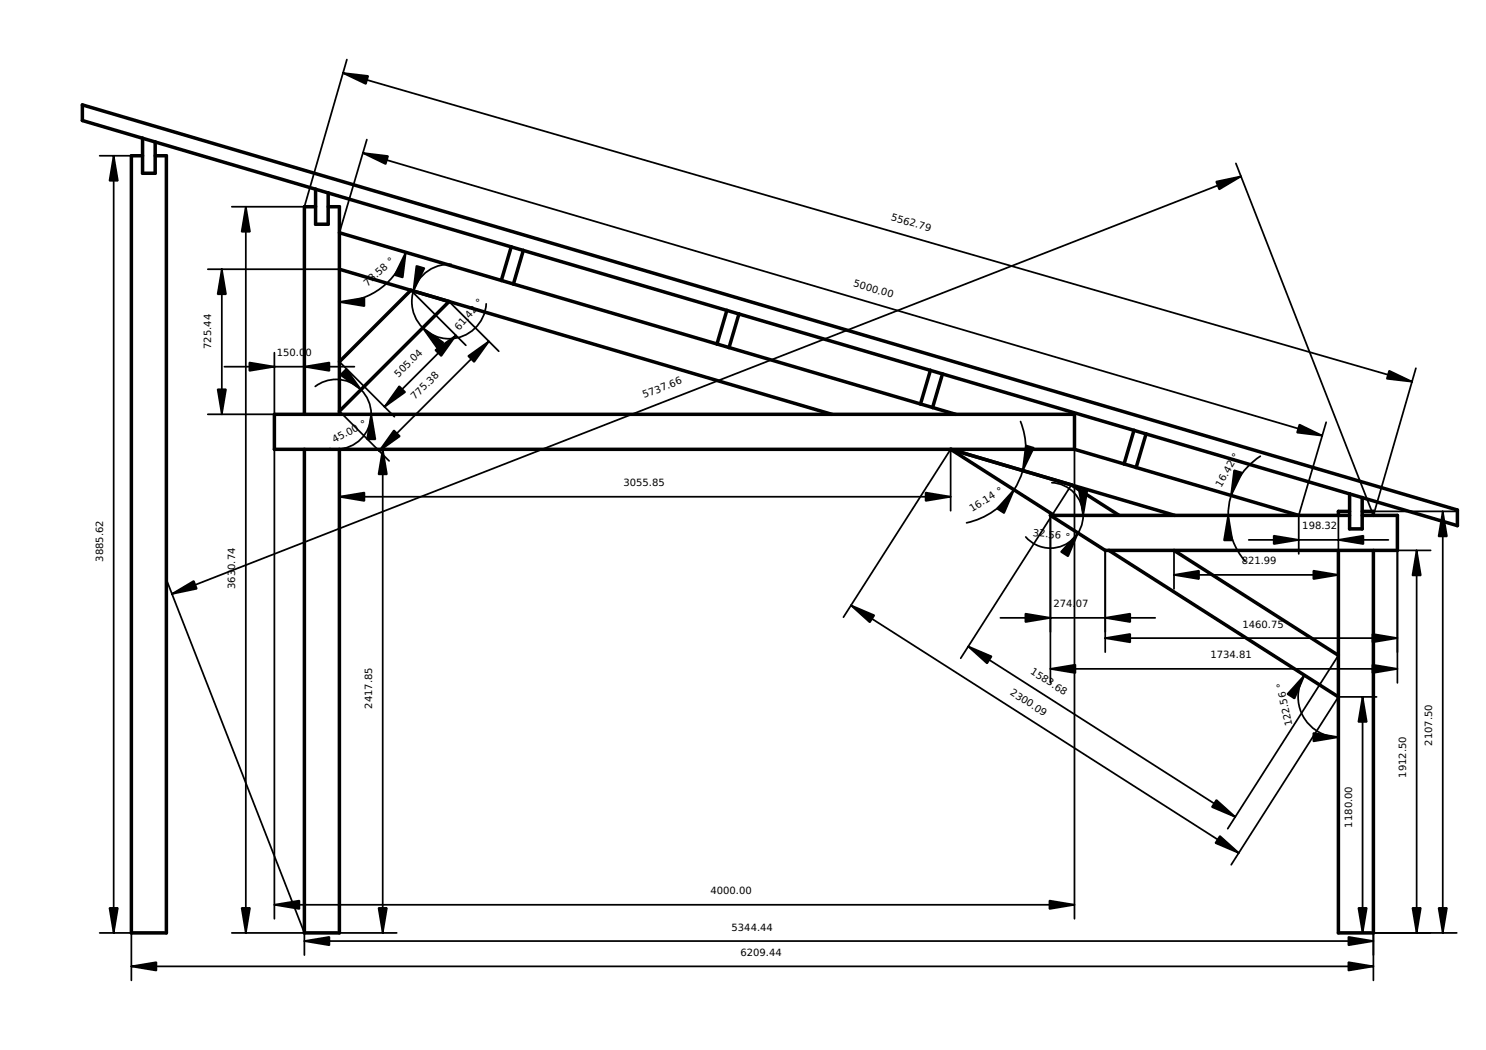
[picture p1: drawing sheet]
<svg xmlns="http://www.w3.org/2000/svg" width="297mm" height="210mm" viewBox="0 0 297 210" stroke-linecap="round" stroke-linejoin="round" font-family="sans-serif">
<path d="M153.9 103.7h.1" fill="none" stroke="#000" stroke-width=".2"/>
<g fill="#fff">
<path d="M54.8 82.8h160v7h-160z" fill-rule="evenodd"/>
<path d="M67.8 82.2l22-21.9 76.5 22.5h-98.5z" fill-rule="evenodd"/>
<path d="M26.3 31.1h2.2v3.5h2.5v-3.5h2.3v155.4h-7z" fill-rule="evenodd"/>
<path d="M16.5 21l274.8 81v3.1l-274.8-81z" fill-rule="evenodd"/>
</g>
<path d="M153.9 103.7h.1" fill="none" stroke="#000" stroke-width=".2"/>
<g fill="#fff">
<path d="M234.7 110h32.8v21z"/>
<path d="M67.8 53.8l14.3 4.2-14.3 14.3z"/>
<path d="M214.2 96.9l20.6 6.1h-11.1z"/>
<path d="M67.8 46.5l123.2 36.3h-24.7l-76.5-22.5-22-6.5z" fill-rule="evenodd"/>
<path d="M60.8 89.8h7v96.7h-7z" fill-rule="evenodd"/>
<path d="M267.5 110h7v76.5h-7z" fill-rule="evenodd"/>
<path d="M210 103h59.8v2.7h2.5v-2.7h7v7h-58.4z" fill-rule="evenodd"/>
<path d="M190 89.8h24.8l44.8 13.2h-24.8z" fill-rule="evenodd"/>
<path d="M221.7 110h13l32.8 21v8.3z" fill-rule="evenodd"/>
<path d="M104.6 50.1l40.7 12-2 6.7-40.7-12z" fill-rule="evenodd"/>
<path d="M229.1 86.7l40.7 12v3.5h-2.3v.8h-7.9l-32.5-9.5z" fill-rule="evenodd"/>
<path d="M60.8 41.3h2.3v3.5h2.5v-3.5h2.2v41.5h-7z" fill-rule="evenodd"/>
<path d="M147.7 62.8l38.3 11.2-2 6.8-38.3-11.3z" fill-rule="evenodd"/>
<path d="M65.6 38.6l36.6 10.8-2 6.7-32.4-9.6v-5.2h-2.2z" fill-rule="evenodd"/>
<path d="M188.4 74.8l38.3 11.2-2 6.7-9.9-2.9v-7h-23.8l-4.6-1.3z" fill-rule="evenodd"/>
<path d="M67.8 72.3l14.3-14.3 7.7 2.3-22 21.9z" fill-rule="evenodd"/>
<path d="M190 89.8l24.2 7.1 9.5 6.1h-13z" fill-rule="evenodd"/>
<path d="M145.3 62.1l2.4 .7-2 6.7-2.4-.7z" fill-rule="evenodd"/>
<path d="M186 74l2.4 .8-2 6.7-2.4-.7z" fill-rule="evenodd"/>
<path d="M226.7 86l2.4 .7-2 6.8-2.4-.8z" fill-rule="evenodd"/>
<path d="M102.2 49.4l2.4 .7-2 6.7-2.4-.7z" fill-rule="evenodd"/>
<path d="M269.8 98.7l2.5 .8v6.2h-2.5z" fill-rule="evenodd"/>
<path d="M63.1 37.8l2.5 .8v6.2h-2.5z" fill-rule="evenodd"/>
<path d="M28.5 27.6l2.5 .8v6.2h-2.5z" fill-rule="evenodd"/>
<path d="M272.3 102.2h2.2v.8h-2.2z" fill-rule="evenodd"/>
<path d="M267.5 102.2h2.3v.8h-2.3z" fill-rule="evenodd"/>
</g>
<g fill="none" stroke="#000" stroke-width=".7">
<path d="M28.5 31.1h-2.2v155.4h7v-155.4h-2.3M28.5 27.6v7h2.5v-6.2M63.1 37.8l-46.6-13.7v-3.1l274.8 81v3.1l-21.5-6.4M63.1 37.8l39.1 11.6M63.1 37.8v7h2.5v-6.2M63.1 41.3h-2.3v41.5M65.6 41.3h2.2v41.5M67.8 46.5l32.4 9.6M67.8 53.8l98.5 29M82.1 58l-14.3 14.3M100.2 56.1l2.4 .7M102.2 49.4l-2 6.7"/>
<path d="M102.2 49.4l2.4 .7M102.6 56.8l43.1 12.7M104.6 50.1l-2 6.7M104.6 50.1l43.1 12.7M89.8 60.3l-22 21.9M145.3 62.1l-2 6.7M145.7 69.5l40.7 12M147.7 62.8l40.7 12M147.7 62.8l-2 6.7M186 74l-2 6.8M188.4 74.8l-2 6.7M188.4 74.8l38.3 11.2"/>
<path d="M54.8 82.8h160v7h-160zM60.8 89.8v96.7h7v-96.7M186.4 81.5l4.6 1.3M214.2 96.9l9.5 6.1M214.8 89.8l44.8 13.2M226.7 86l43.1 12.7M226.7 86l-2 6.7M229.1 86.7l-2 6.8M269.8 98.7v7h2.5v-6.2M210.7 103l-20.7-13.2 44.8 13.2M221.7 110l45.8 29.3M234.7 110l32.8 21"/>
<path d="M267.5 110v76.5h7v-76.5M269.8 102.2h-2.3v.8M269.8 103h-59.8l10.9 7h58.4v-7h-7M272.3 102.2h2.2v.8"/>
</g>
<path d="M153.9 103.7h.1" fill="none" stroke="#000" stroke-width=".2"/>
<g fill="none" stroke="#000" stroke-width=".35">
<path d="M68.6 14.6l213.6 61.7M69.3 11.9l-8.5 29.4h-14.5M19.9 31.1h6.4M22.7 31.1v155.4M72.5 30.6l191.8 56.5M73.3 27.9l-5.5 18.6M247 32.7l27.5 70.3 8.5-29.4M248.1 35.3l-213.7 83.4M41.5 53.8h26.3M44.3 53.8v29M49.1 41.3v145.2M67.8 57.6v25.2h-26.3"/>
<path d="M78.4 49.6l21.8 6.5M79.9 57.4l5.4 1.6M81.1 50.4a13.8 13.8 0 0 1-13.3 10M82.1 58l11 11M90.2 52.9a7.4 7.4 0 0 0-7.9 6.9 7.4 7.4 0 0 0 7 7.9 7.4 7.4 0 0 0 7.9-7M44.9 73.3h25.9M54.8 70.5v12.3M60.8 70.5v12.3M63 77.3a7 7 0 0 1 11 4 7 7 0 0 1-8.1 8.4M67.8 72.3l11 11M91.1 67l-14.2 14.3M97.7 68.2l-21.9 22"/>
<path d="M99.7 70.2l-9.9-9.9-22 21.9 10 9.9M54.8 89.8v93.9M67.8 99.3h122.2M71.4 82.8h143.4M76.5 89.8v96.7M79.3 89.8h-11.5v12.3M200.3 96.4l10.4 6.6M201.8 93.3l12.4 3.6-22.2 34.7M204 84.3a15 15 0 0 1-10.8 20.2M210.3 96.5a6.5 6.5 0 0 1 5.6 9.4 6.5 6.5 0 0 1-10.9 1.4M214.8 89.8v93.9M227.1 93.5l21.7 6.3"/>
<path d="M251.9 91.2a14.1 14.1 0 0 0-3 21M265.1 84.4l-5.5 18.6v7.7M33.4 116.1l27.4 70.4h-14.5M190 102.1v-12.3l-21.4 33.6M213.1 105l7.8 5v20.4M221.7 110l41.4 26.5M234.7 114.9h32.8M234.7 110v7.7M249.6 107.9h27.9M267.5 103v14.7M267.5 110h18.5M269.8 103h-59.8v33.5"/>
<path d="M274.5 102.2h16.7M279.3 103v33.5M283.2 110v76.5M288.4 102.2v84.3M170.1 121l77.5 49.5M193.5 129.2l53.4 34.1M200 123.5h30.9M210 133.7h69.3M220.9 127.6h58.4M260.7 135a8.1 8.1 0 0 0 6.8 12.4M267.5 131l-22.1 34.7M272.4 139.3v47.2"/>
<path d="M275.2 139.3h-7.7l-21.4 33.6M267.5 144.6v41.9h23.7M19.9 186.5h6.4v9.5M26.3 193.2h248.2M54.8 180.9h160M60.8 185.3v5.6M60.8 188.1h213.7M67.8 186.5h11.5M274.5 185.3v10.7"/>
</g>
<g fill="#000" stroke="#000" stroke-width=".35">
<path d="M68.6 14.6l5 .6-.5 1.6zM22.7 31.1l.9 5h-1.7zM72.5 30.6l5.1 .6-.5 1.6zM243.1 36.3l5-1-4.4 2.6zM44.3 53.8l.9 5h-1.7zM49.1 41.3l.9 5h-1.7zM81.1 50.4l-.6 5.1-1.6-.5zM83.2 53.1l1.6 .5-2.2 4.6zM49.8 72.5l5 .8-5 .8zM60.8 73.3l5-.8v1.6zM67.8 60.4l5-.9v1.7zM68 74.9l1.2-1.1 3 4.1z"/>
<path d="M84.5 65.5l4.1 3-1.2 1.2zM87 70l4.1-3-2.9 4.2zM93.6 71.2l4.1-3-2.9 4.2zM277.7 74.1l4.5 2.2-5-.6zM43.5 77.8h1.7l-.9 5zM67.8 99.3l5-.8v1.6zM74.2 82.8l.8 5h-1.6zM78.7 86l1.2 1.2-4.1 3zM76.5 89.8l.8 5h-1.6zM79.8 77.2l1.2 1.2-4.1 2.9zM185 98.5l5 .8-5 .8zM202.7 97.9l-2 4.7-1.4-.9z"/>
<path d="M205.1 89l1.6 .5-2.3 4.6zM246.7 94l1.6 .5-2.2 4.5zM259.7 84.9l4.6 2.2-5-.6zM34.4 118.7l4.3-2.6 .6 1.6zM215.5 106.6l-2 4.6-1.4-.9zM215.7 98h1.6l-.8 5zM234.7 114.9l5-.8v1.7zM245.5 103l.8 5h-1.6zM254.6 107.1l5 .8-5 .9zM262.5 114.1l5 .8-5 .9zM267.5 107.9l5-.8v1.7zM283.2 110l.8 5h-1.7z"/>
<path d="M288.4 102.2l.8 5h-1.6zM170.1 121l4.7 2-.9 1.4zM193.5 129.2l4.7 2-.9 1.4zM210 133.7l5-.8v1.6zM205 122.7l5 .8-5 .8zM220.9 127.6l5-.9v1.7zM220.9 123.5l5-.8v1.6zM260.7 135l-1.9 4.6-1.4-.9zM272.4 139.3l.8 5h-1.7zM274.3 126.7l5 .9-5 .8zM274.3 132.9l5 .8-5 .8zM262.5 146.5l5 .9-5 .8z"/>
<path d="M243.1 159.9l3.8 3.4-4.6-2zM243.9 167.1l3.7 3.4-4.6-2zM21.9 181.5h1.7l-.9 5zM26.3 193.2l5-.8v1.6zM48.3 181.5h1.7l-.9 5zM54.8 180.9l5-.9v1.7zM60.8 188.1l5-.8v1.7zM75.7 181.5h1.6l-.8 5zM209.8 180l5 .9-5 .8zM271.5 181.5h1.7l-.8 5zM269.5 192.4l5 .8-5 .8zM269.5 187.3l5 .8-5 .9z"/>
<path d="M282.3 181.5h1.7l-.8 5zM287.6 181.5h1.6l-.8 5z"/>
</g>
<g font-size="2">
<text x="178" y="44" transform="rotate(16 178 44)">5562.79</text>
<text x="73.4" y="57.3" transform="rotate(-42 73.4 57.3)">73.58 °</text>
<text x="170.5" y="57.3" transform="rotate(16 170.5 57.3)">5000.00</text>
<text x="42.2" y="69.8" transform="rotate(-90 42.2 69.8)">725.44</text>
<text x="55.3" y="71.2">150.0</text>
<text x="61" y="71.2">0</text>
<text x="91.8" y="66.1" transform="rotate(-49 91.8 66.1)">61.42 °</text>
<text x="79.7" y="75.6" transform="rotate(-45 79.7 75.6)">505.04</text>
<text x="83" y="80" transform="rotate(-45 83 80)">775.38</text>
<text x="128.8" y="79.6" transform="rotate(-21 128.8 79.6)">5737.66</text>
<text x="66.8" y="88.6" transform="rotate(-28 66.8 88.6)">45.00 °</text>
<text x="124.6" y="97.2">3055.85</text>
<text x="244.1" y="97.5" transform="rotate(-60 244.1 97.5)">16.42 °</text>
<text x="194.3" y="102.4" transform="rotate(-32 194.3 102.4)">16.14 °</text>
<text x="206.4" y="107.1" transform="rotate(7 206.4 107.1)">32.56 °</text>
<text x="260.3" y="105.8">198.32</text>
<text x="20.6" y="112.3" transform="rotate(-90 20.6 112.3)">3885.62</text>
<text x="248.2" y="112.8">821.99</text>
<text x="47" y="117.7" transform="rotate(-90 47 117.7)">3630.74</text>
<text x="210.6" y="121.4">274.</text>
<text x="215" y="121.4">07</text>
<text x="248.3" y="125.5">1460.75</text>
<text x="242" y="131.6">1734.81</text>
<text x="205.8" y="134.6" transform="rotate(33 205.8 134.6)">1583.68</text>
<text x="74.4" y="141.7" transform="rotate(-90 74.4 141.7)">2417.85</text>
<text x="201.8" y="138.8" transform="rotate(33 201.8 138.8)">2300.09</text>
<text x="258.4" y="145" transform="rotate(-102 258.4 145)">122.56 °</text>
<text x="286.3" y="149.1" transform="rotate(-90 286.3 149.1)">2107.50</text>
<text x="281.1" y="155.5" transform="rotate(-90 281.1 155.5)">1912.50</text>
<text x="270.3" y="165.4" transform="rotate(-90 270.3 165.4)">1180.00</text>
<text x="142" y="178.8">4000.00</text>
<text x="146.2" y="186">5344.44</text>
<text x="148" y="191.1">6209.44</text>
</g>
</svg>
